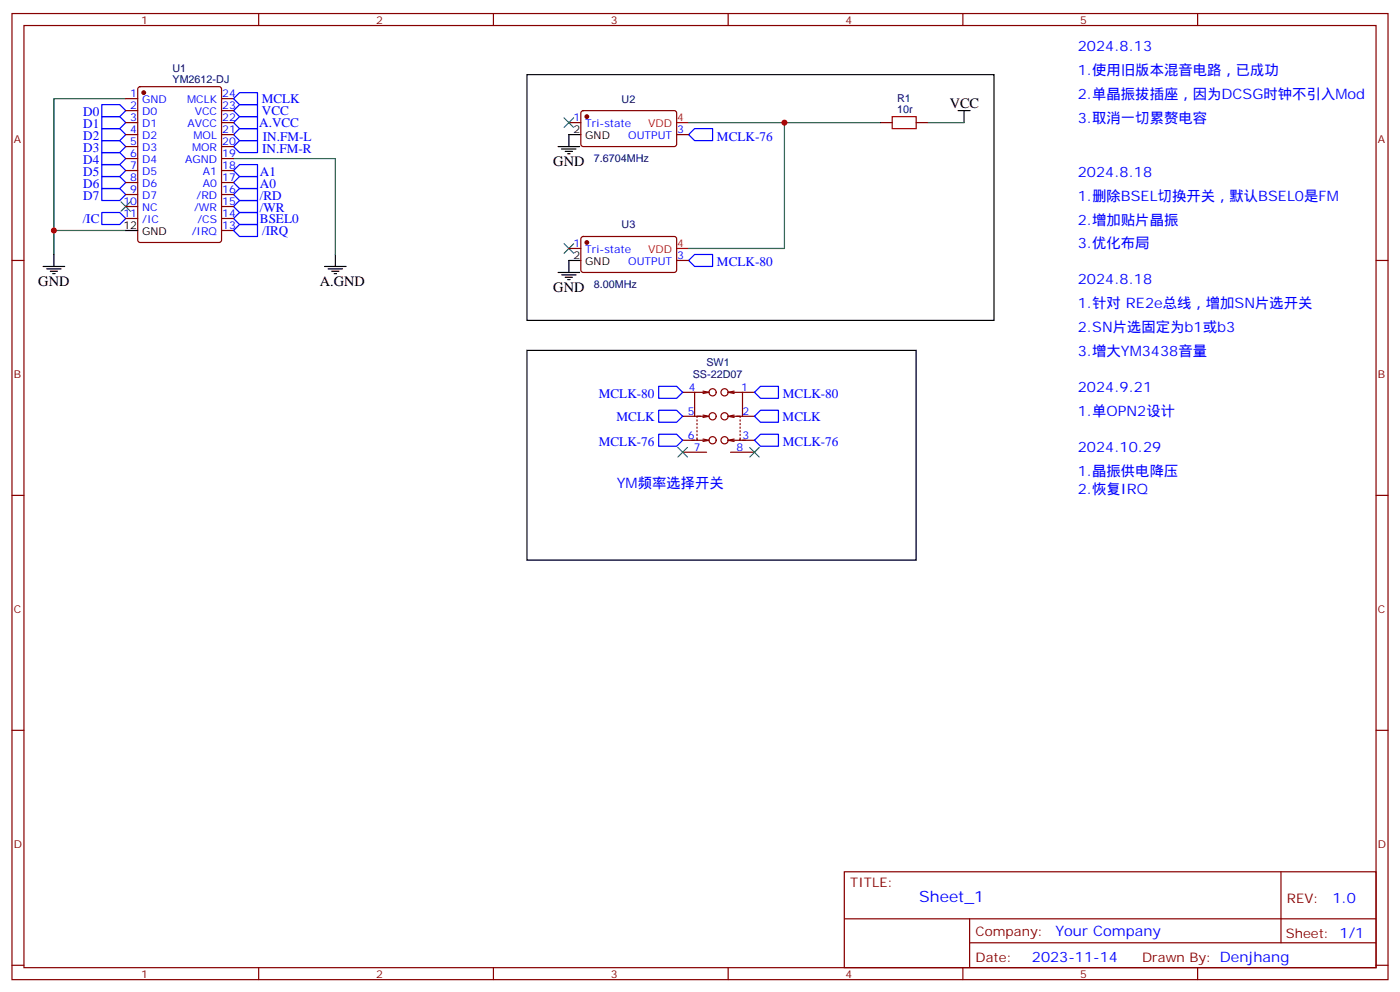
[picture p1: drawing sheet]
<svg xmlns="http://www.w3.org/2000/svg" width="412mm" height="292mm" viewBox="0 0 412 292" stroke-linecap="round" stroke-linejoin="round" font-family="sans-serif">
<g fill="none" stroke="#870000" stroke-width=".35">
<path d="M3.5 4h405.4v284.3h-405.4zM7.1 7.5h398.2v277.3h-398.2zM76.2 4v3.5M145.3 4v3.5M214.5 4v3.5M283.6 4v3.5M352.8 4v3.5M37 29h3.6M37 32.6h3.6M37 36.1h3.6M37 39.6h3.6M40.8 25.7l.5-.2h23.3l.6 .4 .1 44.8-.5 .6-23.5 .1-.7-.5v-44.7z"/>
<path d="M65.3 29h3.5M65.3 32.6h3.5M65.3 36.1h3.5M65.3 39.6h3.5M167.6 36.1h3.5M171.3 32.8l.5-.2h27.1l.4 .7v9.4l-.7 .4h-27.1l-.4-.7v-9.1zM199.3 39.6h3.5M259.3 36.1h3.5M269.9 36.1h3.5M37 43.1h3.6M37 46.7h3.6M37 50.2h3.6"/>
<path d="M37 53.7h3.6M37 57.3h3.6M65.3 43.1h3.5M65.3 46.7h3.5M65.3 50.2h3.5M65.3 53.7h3.5M65.3 57.3h3.5M3.5 76.7h3.6M37 60.8h3.6M37 64.3h3.6M65.3 60.8h3.5M65.3 64.3h3.5"/>
<path d="M65.3 67.8h3.5M167.6 73.1h3.5M171.3 69.8l.5-.2 27.1 .1 .4 .6v9.5l-.7 .4-27.1-.1-.4-.6v-9.2zM199.3 76.7h3.5M405.3 76.7h3.6M201.1 115.5h3.5M207.1 115.1l1.7 .4M208.8 115.5h-4.2v7M208.8 115.5l-1.7 .3M214.5 115.5h4.2v7M214.5 115.5l1.8 .3M216.3 115.1l-1.8 .4"/>
<path d="M218.7 115.5h3.5M201.1 122.5h5.3M201.1 129.6h4.4M201.1 133.1h7M205.3 128.9v.7h2.8M205.3 123.6v.3M205.3 124.6v.4M205.3 125.7v.3M205.3 126.8v.3M205.3 127.8v.4M207.1 129.2l1.7 .4-1.7 .3M207.1 122.2l1.7 .3-1.7 .4"/>
<path d="M208.1 122.5h-2.8v.4M214.5 122.5l1.8 .4M214.5 129.6l1.8 .3M215.2 122.5h2.8v.4M215.2 133.1h7M216.3 122.2l-1.8 .3M216.3 129.2l-1.8 .4M217 122.5h5.2M217.8 129.6h4.4M218 128.9v.7h-2.8M218 123.6v.3M218 124.6v.4"/>
<path d="M218 125.7v.3M218 126.8v.3M218 127.8v.4M3.5 145.8h3.6M405.3 145.8h3.6M3.5 214.9h3.6M405.3 214.9h3.6M248.7 256.6h156.6v28.2h-156.6zM377.3 256.6v20.9M248.7 270.4h156.5M285.6 277.5h119.6M285.6 270.4v14.1"/>
<path d="M3.5 284.1h3.6M76.2 284.8v3.5M145.3 284.8v3.5M214.5 284.8v3.5M283.6 284.8v3.5M352.8 284.8v3.5M405.3 284.1h3.6"/>
<circle cx="209.9" cy="115.5" r="1.06"/>
<circle cx="213.4" cy="115.5" r="1.06"/>
<circle cx="209.9" cy="129.6" r="1.06"/>
<circle cx="209.9" cy="122.5" r="1.06"/>
<circle cx="213.4" cy="122.5" r="1.06"/>
<circle cx="213.4" cy="129.6" r="1.06"/>
</g>
<path d="M166.2 34.7l2.8 2.8M169 34.7l-2.8 2.8M35.6 59.4l2.9 2.8M38.5 59.4l-2.9 2.8M166.2 71.7l2.8 2.8M169 71.7l-2.8 2.8M199.7 131.7l2.8 2.8M202.5 131.7l-2.8 2.8M220.8 131.7l2.9 2.8M223.7 131.7l-2.9 2.8" fill="none" stroke="#3c3" stroke-width=".35"/>
<g fill="none" stroke="#00f" stroke-width=".35">
<path d="M30 30.8h5.3l1.7 1.8-1.7 1.7h-5.3zM30 34.3h5.3l1.7 1.8-1.7 1.8h-5.3zM30 37.9h5.3l1.7 1.7-1.7 1.8h-5.3zM68.8 36.1l1.8-1.8h5.2v3.6h-5.2zM70.6 30.8h5.2v3.5h-5.2l-1.8-1.7zM70.6 37.9h5.2v3.5h-5.2l-1.8-1.8zM70.6 27.3h5.2v3.5h-5.2l-1.8-1.8zM204.6 37.9h5.3v3.5h-5.3l-1.8-1.8zM30 41.4h5.3l1.7 1.7-1.7 1.8h-5.3zM30 44.9h5.3l1.7 1.8-1.7 1.7h-5.3zM30 48.4h5.3l1.7 1.8-1.7 1.8h-5.3zM30 52h5.3l1.7 1.7-1.7 1.8h-5.3z"/>
<path d="M30 55.5h5.3l1.7 1.8-1.7 1.7h-5.3zM68.8 50.2l1.8-1.8h5.2v3.6h-5.2zM68.8 53.7l1.8-1.7h5.2v3.5h-5.2zM68.8 57.3l1.8-1.8h5.2v3.5h-5.2zM70.6 41.4h5.2v3.5h-5.2l-1.8-1.8zM30 62.5h5.3l1.7 1.8-1.7 1.8h-5.3zM68.8 60.8l1.8-1.8h5.2v3.5h-5.2zM70.6 62.5h5.2v3.6h-5.2l-1.8-1.8zM70.6 66.1h5.2v3.5h-5.2l-1.8-1.8zM204.6 74.9h5.3v3.5h-5.3l-1.8-1.7zM194 113.7h5.3l1.8 1.8-1.8 1.7h-5.3zM224 113.7h5.3v3.5h-5.3l-1.8-1.7z"/>
<path d="M194 120.8h5.3l1.8 1.7-1.8 1.8h-5.3zM194 127.8h5.3l1.8 1.8-1.8 1.7h-5.3zM224 120.8h5.3v3.5h-5.3l-1.8-1.8zM224 127.8h5.3v3.5h-5.3l-1.8-1.7z"/>
</g>
<path d="M37 29h-21.1v45.9M202.8 36.1h56.5M231.1 36.1v37h-28.3M273.4 36.1h10.6M68.8 46.7h30v28.2M15.9 67.8h21.1" fill="none" stroke="#008700" stroke-width=".35"/>
<g fill="none" stroke="#000" stroke-width=".35">
<path d="M155.2 22h137.6v72.3h-137.6zM171.1 39.6h-3.5v3.5M282.2 32.6h3.6M284 32.6v3.5M164.4 43.1h6.3M165.5 43.9h4.2M166.5 44.6h2.1M167.2 45.3h.7M12.7 78.4h6.3M13.8 79.1h4.2M14.8 79.8h2.1M15.9 74.9v3.5"/>
<path d="M37 67.8h3.6M95.6 78.4h6.4M96.7 79.1h4.2M97.7 79.8h2.1M98.8 74.9v3.5M171.1 76.7h-3.5v3.5M15.5 80.5h.7M98.4 80.5h.7M164.4 80.2h6.3M165.5 80.9h4.2M166.5 81.6h2.1M167.2 82.3h.7"/>
<path d="M155.2 103.1h114.7v61.8h-114.7z"/>
</g>
<g fill="#870000" stroke="#870000" stroke-width=".35">
<circle cx="42.3" cy="27.3" r=".53"/>
<circle cx="172.9" cy="34.3" r=".53"/>
<circle cx="172.9" cy="71.4" r=".53"/>
</g>
<path d="M199.3 36.1h3.5M199.3 73.1h3.5" fill="none" stroke="#f00" stroke-width=".35"/>
<path d="M262.8 34.3h7.1v3.6h-7.1z" fill="none" stroke="#a10000" stroke-width=".35"/>
<g fill="#c00">
<circle cx="15.9" cy="67.8" r=".88"/>
<circle cx="231.1" cy="36.1" r=".88"/>
</g>
<text font-size="4.6" fill="#00f" x="270.8" y="265.6">Sheet_1</text>
<g font-size="4.2" fill="#00f">
<text x="317.5" y="14.9">2024.8.13</text>
<text x="317.5" y="22">1.使用旧版本混音电路，已成功</text>
<text x="317.5" y="29">2.单晶振拔插座，因为DCSG时钟不引入Mod</text>
<text x="317.5" y="36.1">3.取消一切累赘电容</text>
<text x="317.5" y="52">2024.8.18</text>
<text x="317.5" y="59">1.删除BSEL切换开关，默认BSEL0是FM</text>
<text x="317.5" y="66.1">2.增加贴片晶振</text>
<text x="317.5" y="73.1">3.优化布局</text>
<text x="317.5" y="83.7">2024.8.18</text>
<text x="317.5" y="90.8">1.针对 RE2e总线，增加SN片选开关</text>
<text x="317.5" y="97.8">2.SN片选固定为b1或b3</text>
<text x="317.5" y="104.9">3.增大YM3438音量</text>
<text x="317.5" y="115.5">2024.9.21</text>
<text x="317.5" y="122.5">1.单OPN2设计</text>
<text x="317.5" y="133.1">2024.10.29</text>
<text x="181.7" y="143.7">YM频率选择开关</text>
<text x="317.5" y="140.2">1.晶振供电降压</text>
<text x="317.5" y="145.5">2.恢复IRQ</text>
<text x="392.5" y="265.8">1.0</text>
<text x="310.9" y="275.4">Your Company</text>
<text x="304" y="283.2">2023-11-14</text>
</g>
<g font-size="4.2">
<text x="279.8" y="31.9">VCC</text>
<text x="163" y="48.8">GND</text>
<text x="11.3" y="84.1">GND</text>
<text x="94.2" y="84.1">A.GND</text>
<text x="163" y="85.8">GND</text>
</g>
<g font-size="3.9" fill="#00f">
<text x="24.5" y="34.1">D0</text>
<text x="77.1" y="30.3">MCLK</text>
<text x="77.1" y="33.8">VCC</text>
<text x="24.5" y="37.7">D1</text>
<text x="24.5" y="41.3">D2</text>
<text x="76.4" y="37.4">A.VCC</text>
<text x="77.4" y="41.4">IN.FM-L</text>
<text x="211.2" y="41.4">MCLK-76</text>
<text x="24.5" y="44.8">D3</text>
<text x="77.2" y="44.9">IN.FM-R</text>
<text x="24.5" y="48.3">D4</text>
<text x="24.5" y="51.9">D5</text>
<text x="76.6" y="51.9">A1</text>
<text x="24.5" y="55.4">D6</text>
<text x="24.5" y="58.9">D7</text>
<text x="76.6" y="55.3">A0</text>
<text x="76.6" y="58.8">/RD</text>
<text x="24.4" y="65.6">/IC</text>
<text x="76.6" y="62.4">/WR</text>
<text x="76.6" y="65.6">BSEL0</text>
<text x="77.2" y="69.1">/IRQ</text>
<text x="211.2" y="78.4">MCLK-80</text>
<text x="176.4" y="117.2">MCLK-80</text>
<text x="230.6" y="117.2">MCLK-80</text>
<text x="181.6" y="123.8">MCLK</text>
<text x="230.5" y="123.8">MCLK</text>
<text x="176.4" y="131.3">MCLK-76</text>
<text x="230.6" y="131.3">MCLK-76</text>
</g>
<g font-size="3.9" fill="#800">
<text x="250.5" y="261.2">TITLE:</text>
<text x="379.1" y="265.8">REV:</text>
<text x="287.4" y="275.4">Company:</text>
<text x="378.7" y="276">Sheet: 1/1</text>
<text x="287.4" y="283">Date:</text>
<text x="336.4" y="283.1">Drawn By: Denjhang</text>
</g>
<g font-size="3.2" fill="#800">
<text x="41.6" y="7">1</text>
<text x="110.8" y="7">2</text>
<text x="179.9" y="7">3</text>
<text x="249.1" y="7">4</text>
<text x="318.2" y="7">5</text>
<text x="4.1" y="42.1">A</text>
<text x="405.9" y="42.1">A</text>
<text x="4.1" y="111.2">B</text>
<text x="405.9" y="111.2">B</text>
<text x="4.1" y="180.4">C</text>
<text x="405.9" y="180.4">C</text>
<text x="4.1" y="249.5">D</text>
<text x="405.9" y="249.5">D</text>
<text x="41.6" y="287.8">1</text>
<text x="110.8" y="287.8">2</text>
<text x="179.9" y="287.8">3</text>
<text x="249.1" y="287.8">4</text>
<text x="318.2" y="287.8">5</text>
</g>
<g font-size="3.2" fill="#000080">
<text x="50.8" y="21.1">U1</text>
<text x="50.8" y="24.3">YM2612-DJ</text>
<text x="183.1" y="30.2">U2</text>
<text x="264.2" y="33.3">10r</text>
<text x="264.2" y="30.1">R1</text>
<text x="174.9" y="47.8">7.6704MHz</text>
<text x="183.1" y="67.2">U3</text>
<text x="174.9" y="84.9">8.00MHz</text>
<text x="208.1" y="107.8">SW1</text>
<text x="204.1" y="111.3">SS-22D07</text>
</g>
<g font-size="3.2" fill="#00f">
<text x="38.4" y="28.7">1</text>
<text x="65.4" y="28.7">24</text>
<text x="38.4" y="32.2">2</text>
<text x="38.4" y="35.7">3</text>
<text x="41.9" y="30.4">GND</text>
<text x="41.9" y="34">D0</text>
<text x="55.1" y="30.4">MCLK</text>
<text x="57.4" y="34">VCC</text>
<text x="65.4" y="35.7">22</text>
<text x="65.4" y="32.2">23</text>
<text x="168.9" y="35.7">1</text>
<text x="38.4" y="39.3">4</text>
<text x="41.9" y="37.5">D1</text>
<text x="41.9" y="41">D2</text>
<text x="55.2" y="37.5">AVCC</text>
<text x="57" y="41">MOL</text>
<text x="65.4" y="39.3">21</text>
<text x="172.4" y="37.5">Tri-state</text>
<text x="185" y="41">OUTPUT</text>
<text x="199.5" y="39.3">3</text>
<text x="38.4" y="42.8">5</text>
<text x="38.4" y="46.3">6</text>
<text x="41.9" y="44.6">D3</text>
<text x="56.6" y="44.6">MOR</text>
<text x="65.4" y="46.3">19</text>
<text x="65.4" y="42.8">20</text>
<text x="38.4" y="49.8">7</text>
<text x="38.4" y="53.4">8</text>
<text x="41.9" y="48.1">D4</text>
<text x="41.9" y="51.6">D5</text>
<text x="54.5" y="48.1">AGND</text>
<text x="59.8" y="51.6">A1</text>
<text x="65.4" y="53.4">17</text>
<text x="65.4" y="49.8">18</text>
<text x="38.4" y="56.9">9</text>
<text x="41.9" y="55.1">D6</text>
<text x="41.9" y="58.7">D7</text>
<text x="57.9" y="58.7">/RD</text>
<text x="59.8" y="55.1">A0</text>
<text x="65.4" y="56.9">16</text>
<text x="36.4" y="60.4">10</text>
<text x="36.4" y="64">11</text>
<text x="41.9" y="62.2">NC</text>
<text x="41.9" y="65.7">/IC</text>
<text x="57.2" y="62.2">/WR</text>
<text x="58.1" y="65.7">/CS</text>
<text x="65.4" y="64">14</text>
<text x="65.4" y="60.4">15</text>
<text x="56.5" y="69.3">/IRQ</text>
<text x="65.4" y="67.5">13</text>
<text x="168.9" y="72.8">1</text>
<text x="172.4" y="74.5">Tri-state</text>
<text x="199.5" y="76.3">3</text>
<text x="185" y="78.1">OUTPUT</text>
<text x="202.9" y="115.1">4</text>
<text x="218.4" y="115.1">1</text>
<text x="202.6" y="122.2">5</text>
<text x="218.7" y="122.2">2</text>
<text x="202.6" y="129.2">6</text>
<text x="218.7" y="129.2">3</text>
<text x="204.4" y="132.8">7</text>
<text x="217" y="132.8">8</text>
</g>
<g font-size="3.2" fill="#f00">
<text x="199.5" y="35.7">4</text>
<text x="191" y="37.5">VDD</text>
<text x="191" y="74.5">VDD</text>
<text x="199.5" y="72.8">4</text>
</g>
<g font-size="3.2">
<text x="168.9" y="39.3">2</text>
<text x="172.4" y="41">GND</text>
<text x="36.4" y="67.5">12</text>
<text x="41.9" y="69.3">GND</text>
<text x="168.9" y="76.3">2</text>
<text x="172.4" y="78.1">GND</text>
</g>
</svg>
